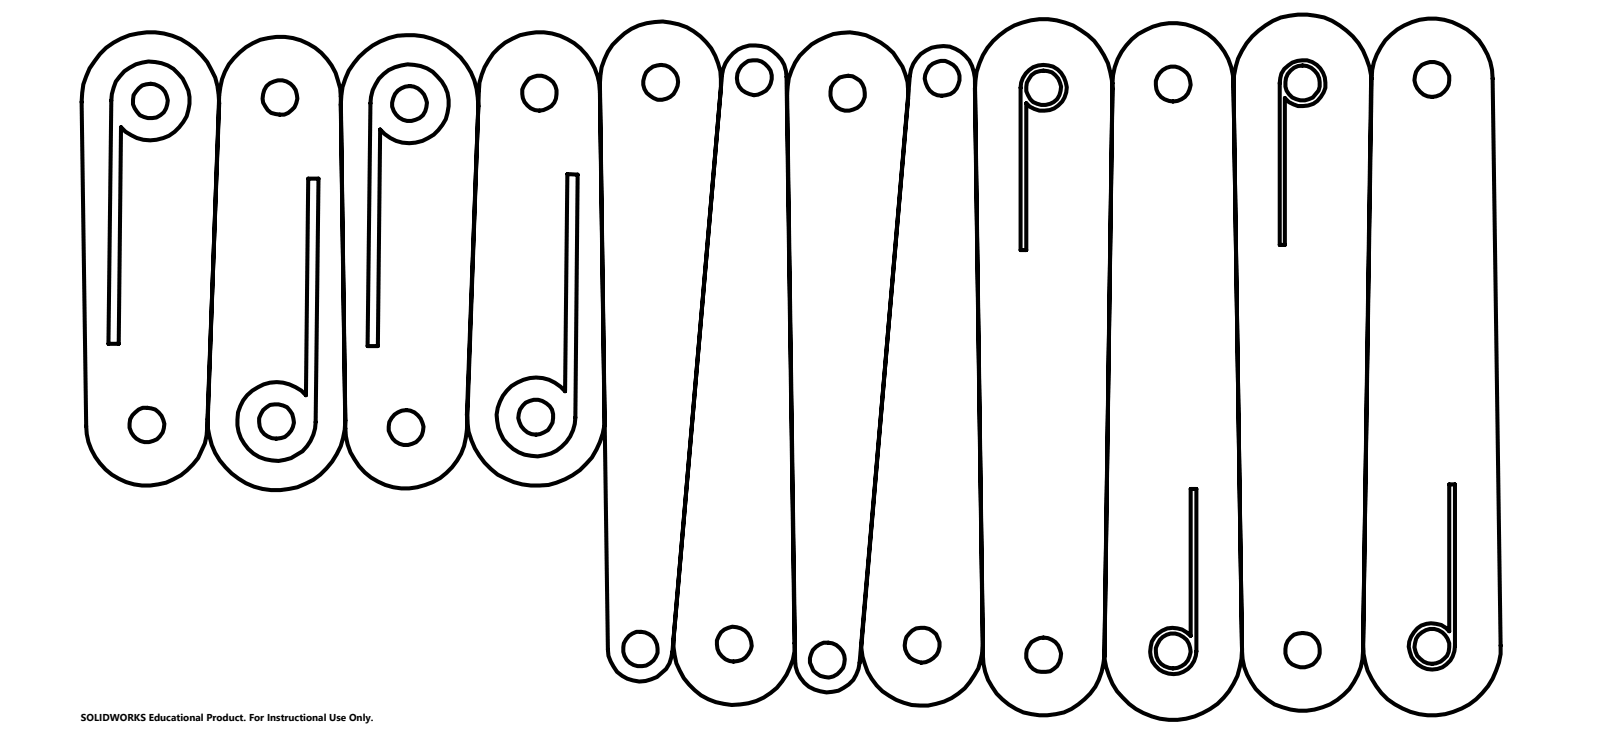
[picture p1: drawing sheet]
<svg xmlns="http://www.w3.org/2000/svg" width="100mm" height="45mm" viewBox="0 0 100 45" stroke-linecap="round" stroke-linejoin="round" font-family="sans-serif">
<g fill="none" stroke="#000" stroke-width=".25">
<path d="M7.7 4.4a2.43 2.43 0 0 1 3.4 .2 2.43 2.43 0 0 1-.2 3.4 2.43 2.43 0 0 1-3.4-.1l-.2 13.3h-.6l.2-15a2.53 2.53 0 0 1 .8-1.8zM13.5 6.4a4.3 4.3 0 0 0-4.2-4.4 4.3 4.3 0 0 0-4.3 4.3l.3 20a3.7 3.7 0 0 0 3.7 3.7 3.7 3.7 0 0 0 3.8-3.6l.7-20.5a3.8 3.8 0 0 1 3.8-3.6 3.8 3.8 0 0 1 3.8 3.6l.2 20.5a3.8 3.8 0 0 0 3.7 3.8 3.8 3.8 0 0 0 3.9-3.7l.7-20a4.3 4.3 0 0 0-4.3-4.3 4.3 4.3 0 0 0-4.2 4.3M19 11h.7l-.2 15.1a2.43 2.43 0 0 1-3.1 2.2 2.43 2.43 0 0 1-1.4-3.6 2.43 2.43 0 0 1 3.9-.3zM23.4 4.9a2.43 2.43 0 0 1 3.5-.3 2.43 2.43 0 0 1 .1 3.5 2.43 2.43 0 0 1-3.5-.1l-.1 13.4h-.7l.2-15a2.47 2.47 0 0 1 .5-1.5zM35.1 10.7l.6 .1-.1 15a2.42 2.42 0 0 1-3 2.3 2.42 2.42 0 0 1-1.6-3.4 2.42 2.42 0 0 1 3.6-.8l.3 .3zM37.1 5.7a3.7 3.7 0 0 0-3.7-3.7 3.7 3.7 0 0 0-3.8 3.6l-.7 20a4.3 4.3 0 0 0 4.2 4.4 4.3 4.3 0 0 0 4.3-4.3M44.6 5.4a3.7 3.7 0 0 0-3.6-4.1 3.7 3.7 0 0 0-3.9 3.8l.5 35a2 2 0 0 0 1.9 2 2 2 0 0 0 2.1-1.9l3-35.6a2 2 0 0 1 2.1-1.8 2 2 0 0 1 1.9 1.9l.5 36.1a2 2 0 0 0 2 1.9 2 2 0 0 0 2-1.8l3.1-36.2a2.02 2.02 0 0 1 2.1-1.9 2.02 2.02 0 0 1 2 2l.4 35.7a3.8 3.8 0 0 0 3.8 3.7 3.8 3.8 0 0 0 3.8-3.7l.5-35a4.3 4.3 0 0 0-4.3-4.3 4.3 4.3 0 0 0-4.2 4.3M48.6 5.8a3.7 3.7 0 0 1 3.9-3.8 3.7 3.7 0 0 1 3.6 4.1M63.4 4.5a1.43 1.43 0 0 1 2.1-.1 1.43 1.43 0 0 1 0 2.1 1.43 1.43 0 0 1-2.1-.1v9h-.3v-10v-.3zM76.2 5.2a4.3 4.3 0 0 1 4.3-4.3 4.3 4.3 0 0 1 4.2 4.3l-.5 35a3.7 3.7 0 0 1-3.7 3.7 3.7 3.7 0 0 1-3.7-3.7l-.6-35.1a3.7 3.7 0 0 0-3.7-3.7 3.7 3.7 0 0 0-3.7 3.7l-.5 35a4.3 4.3 0 0 0 4.2 4.3 4.3 4.3 0 0 0 4.3-4.3M79.4 4.3a1.42 1.42 0 0 1 2-.2 1.42 1.42 0 0 1 .1 2.1 1.42 1.42 0 0 1-2.1-.1v9h-.3v-10l.1-.6zM85.6 2.5a3.8 3.8 0 0 1 4.2-1.1 3.8 3.8 0 0 1 2.5 3.5l.4 34.9a4.3 4.3 0 0 1-4.2 4.4 4.3 4.3 0 0 1-4.3-4.4l.6-34.9a3.7 3.7 0 0 1 .8-2.4z"/>
<path d="M12.8 25.9a4.3 4.3 0 0 0 4.3 4.4 4.3 4.3 0 0 0 4.2-4.4M41.6 39.5a3.7 3.7 0 0 0 3.6 4 3.7 3.7 0 0 0 3.9-3.8M53.3 39.5a3.7 3.7 0 0 0 3.6 4.1 3.7 3.7 0 0 0 3.8-3.8M73.6 30.2h.3v10a1.43 1.43 0 0 1-1.8 1.4 1.43 1.43 0 0 1-.8-2.2 1.43 1.43 0 0 1 2.3-.2zM89.6 29.9h.3v10a1.42 1.42 0 0 1-1.8 1.4 1.42 1.42 0 0 1-.8-2.2 1.42 1.42 0 0 1 2.3-.1z"/>
<circle cx="9.3" cy="6.2" r="1.07"/>
<circle cx="17.3" cy="6" r="1.07"/>
<circle cx="25.3" cy="6.4" r="1.08"/>
<circle cx="33.3" cy="5.8" r="1.07"/>
<circle cx="40.8" cy="5.1" r="1.08"/>
<circle cx="46.6" cy="4.8" r="1.08"/>
<circle cx="52.4" cy="5.8" r="1.08"/>
<circle cx="58.2" cy="4.8" r="1.08"/>
<circle cx="64.5" cy="5.4" r="1.07"/>
<circle cx="72.5" cy="5.2" r="1.08"/>
<circle cx="80.5" cy="5.1" r="1.09"/>
<circle cx="88.5" cy="4.9" r="1.08"/>
<circle cx="9.1" cy="26.2" r="1.06"/>
<circle cx="17.1" cy="26" r="1.07"/>
<circle cx="25.1" cy="26.4" r="1.07"/>
<circle cx="33.1" cy="25.7" r="1.09"/>
<circle cx="45.4" cy="39.8" r="1.08"/>
<circle cx="57" cy="39.8" r="1.07"/>
<circle cx="88.5" cy="39.9" r="1.08"/>
<circle cx="39.6" cy="40.1" r="1.07"/>
<circle cx="51.1" cy="40.7" r="1.06"/>
<circle cx="64.5" cy="40.4" r="1.07"/>
<circle cx="72.5" cy="40.2" r="1.07"/>
<circle cx="80.5" cy="40.1" r="1.07"/>
</g>
<text font-size=".6" x="5" y="44.5">SOLIDWORKS Educational Product. For Instructional Use Only.</text>
</svg>
